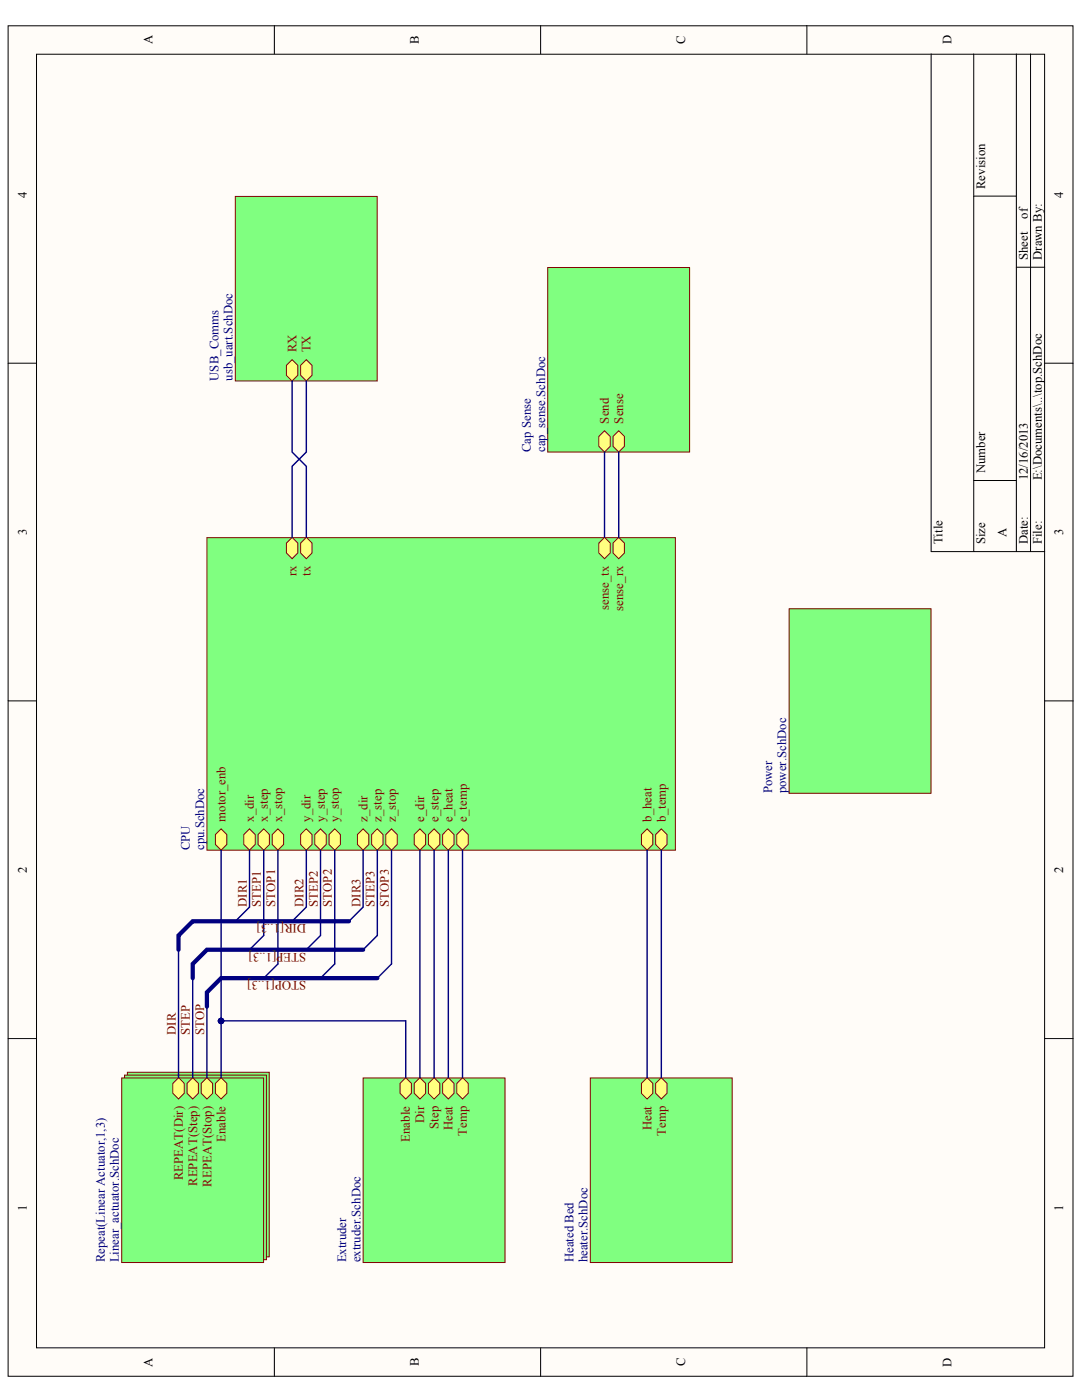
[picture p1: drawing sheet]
<svg xmlns="http://www.w3.org/2000/svg" width="216mm" height="279mm" viewBox="0 0 216 279" stroke-linecap="round" stroke-linejoin="round" font-family="sans-serif">
<g fill="#fffcf8" stroke="#000" stroke-width=".2">
<path d="M1.6 5.1h212.1v269.2h-212.1z"/>
<path d="M7.3 10.8h200.8v257.8h-200.8z"/>
</g>
<g fill="none" stroke="#000" stroke-width=".2">
<path d="M54.6 5.1v5.7M107.7 5.1v5.7M160.7 5.1v5.7M185.5 10.8v99.1h22.6M193.9 10.8v99.1M202.4 10.8v99.1M205.3 10.8v99.1M193.9 39.1h8.5M202.4 53.3h5.7M1.6 72.4h5.7M208.1 72.4h5.6M193.9 95.8h8.5"/>
<path d="M1.6 139.7h5.7M208.1 139.7h5.6M1.6 207h5.7M208.1 207h5.6M54.6 268.6v5.7M107.7 268.6v5.7M160.7 268.6v5.7"/>
</g>
<path d="M41.2 107.2h93.3v62.3h-93.3z" fill="#80ff80" stroke="#800000" stroke-width=".2"/>
<g fill="#ffff80" stroke="#800000" stroke-width=".2">
<path d="M52.5 165.2l1.2 1.1v2l-1.2 1.2-1.1-1.2v-2z" fill-rule="evenodd"/>
<path d="M49.7 165.2l1.1 1.1v2l-1.1 1.2-1.1-1.2v-2z" fill-rule="evenodd"/>
<path d="M44 165.2l1.2 1.1v2l-1.2 1.2-1.1-1.2v-2z" fill-rule="evenodd"/>
<path d="M63.8 165.2l1.2 1.1v2l-1.2 1.2-1.1-1.2v-2z" fill-rule="evenodd"/>
<path d="M61 165.2l1.1 1.1v2l-1.1 1.2-1.1-1.2v-2z" fill-rule="evenodd"/>
<path d="M75.2 165.2l1.1 1.1v2l-1.1 1.2-1.2-1.2v-2z" fill-rule="evenodd"/>
<path d="M72.3 165.2l1.2 1.1v2l-1.2 1.2-1.1-1.2v-2z" fill-rule="evenodd"/>
<path d="M86.5 165.2l1.1 1.1v2l-1.1 1.2-1.2-1.2v-2z" fill-rule="evenodd"/>
<path d="M83.6 165.2l1.2 1.1v2l-1.2 1.2-1.1-1.2v-2z" fill-rule="evenodd"/>
<path d="M89.3 165.2l1.1 1.1v2l-1.1 1.2-1.1-1.2v-2z" fill-rule="evenodd"/>
<path d="M92.1 165.2l1.2 1.1v2l-1.2 1.2-1.1-1.2v-2z" fill-rule="evenodd"/>
<path d="M128.9 165.2l1.1 1.1v2l-1.1 1.2-1.1-1.2v-2z" fill-rule="evenodd"/>
<path d="M131.7 165.2l1.1 1.1v2l-1.1 1.2-1.1-1.2v-2z" fill-rule="evenodd"/>
<path d="M55.4 165.2l1.1 1.1v2l-1.1 1.2-1.2-1.2v-2z" fill-rule="evenodd"/>
<path d="M66.7 165.2l1.1 1.1v2l-1.1 1.2-1.2-1.2v-2z" fill-rule="evenodd"/>
<path d="M78 165.2l1.1 1.1v2l-1.1 1.2-1.2-1.2v-2z" fill-rule="evenodd"/>
<path d="M58.2 107.1l1.1 1.1v2l-1.1 1.2-1.1-1.2v-2z" fill-rule="evenodd"/>
<path d="M61 107.1l1.1 1.1v2l-1.1 1.2-1.1-1.2v-2z" fill-rule="evenodd"/>
<path d="M123.2 107.1l1.2 1.1v2l-1.2 1.2-1.1-1.2v-2z" fill-rule="evenodd"/>
<path d="M120.4 107.1l1.1 1.1v2l-1.1 1.2-1.1-1.2v-2z" fill-rule="evenodd"/>
</g>
<g fill="#80ff80" stroke="#800000" stroke-width=".2">
<path d="M25.4 213.7h28.2v36.8h-28.2z"/>
<path d="M24.8 214.3h28.3v36.8h-28.3z"/>
<path d="M24.2 214.9h28.3v36.7h-28.3z"/>
</g>
<g fill="#ffff80" stroke="#800000" stroke-width=".2">
<path d="M35.6 214.8l1.1 1.1v2l-1.1 1.2-1.2-1.2v-2z" fill-rule="evenodd"/>
<path d="M38.4 214.8l1.1 1.1v2l-1.1 1.2-1.1-1.2v-2z" fill-rule="evenodd"/>
<path d="M44 214.8l1.2 1.1v2l-1.2 1.2-1.1-1.2v-2z" fill-rule="evenodd"/>
<path d="M41.2 214.8l1.1 1.1v2l-1.1 1.2-1.1-1.2v-2z" fill-rule="evenodd"/>
</g>
<path d="M117.6 214.9h28.2v36.7h-28.2z" fill="#80ff80" stroke="#800000" stroke-width=".2"/>
<g fill="#ffff80" stroke="#800000" stroke-width=".2">
<path d="M131.7 214.8l1.1 1.1v2l-1.1 1.2-1.1-1.2v-2z" fill-rule="evenodd"/>
<path d="M128.9 214.8l1.1 1.1v2l-1.1 1.2-1.1-1.2v-2z" fill-rule="evenodd"/>
</g>
<path d="M72.3 214.9h28.3v36.7h-28.3z" fill="#80ff80" stroke="#800000" stroke-width=".2"/>
<g fill="#ffff80" stroke="#800000" stroke-width=".2">
<path d="M83.6 214.8l1.2 1.1v2l-1.2 1.2-1.1-1.2v-2z" fill-rule="evenodd"/>
<path d="M86.5 214.8l1.1 1.1v2l-1.1 1.2-1.2-1.2v-2z" fill-rule="evenodd"/>
<path d="M80.8 214.8l1.1 1.1v2l-1.1 1.2-1.1-1.2v-2z" fill-rule="evenodd"/>
<path d="M89.3 214.8l1.1 1.1v2l-1.1 1.2-1.1-1.2v-2z" fill-rule="evenodd"/>
<path d="M92.1 214.8l1.2 1.1v2l-1.2 1.2-1.1-1.2v-2z" fill-rule="evenodd"/>
</g>
<g fill="#80ff80" stroke="#800000" stroke-width=".2">
<path d="M157.2 121.3h28.2v36.8h-28.2z"/>
<path d="M46.9 39.2h28.2v36.7h-28.2z"/>
</g>
<g fill="#ffff80" stroke="#800000" stroke-width=".2">
<path d="M58.2 71.7l1.1 1.1v2l-1.1 1.1-1.1-1.1v-2z" fill-rule="evenodd"/>
<path d="M61 71.7l1.1 1.1v2l-1.1 1.1-1.1-1.1v-2z" fill-rule="evenodd"/>
</g>
<g fill="none" stroke="#000080" stroke-width=".28">
<path d="M58.2 75.9v14.2l2.8 2.8v14.2M61 75.9v14.2l-2.8 2.8v14.2M44 169.5v45.3M49.7 169.5v11.3l-2.8 2.8M52.5 169.5v17l-2.8 2.8M55.4 169.5v22.6l-2.9 2.9M61 169.5v11.3l-2.8 2.8M63.8 169.5v17l-2.8 2.8M66.7 169.5v22.6l-2.9 2.9M72.3 169.5v11.3l-2.8 2.8M75.2 169.5v17l-2.9 2.8M78 169.5v22.6l-2.8 2.9"/>
<path d="M83.6 169.5v45.3M86.5 169.5v45.3M89.3 169.5v45.3M92.1 169.5v45.3M128.9 169.5v45.3M131.7 169.5v45.3M35.6 189.3v25.5M38.4 195v19.8M41.2 200.6v14.2M44 203.5h36.8v11.3"/>
</g>
<path d="M69.5 183.6h-31.1l-2.8 2.9v2.8M72.3 189.3h-31.1l-2.8 2.8v2.9M75.2 195h-31.2l-2.8 2.8v2.8" fill="none" stroke="#000080" stroke-width=".85"/>
<circle cx="44" cy="203.5" r=".55" fill="#000080" stroke="#000080" stroke-width=".2"/>
<path d="M109.1 53.3h28.2v36.8h-28.2z" fill="#80ff80" stroke="#800000" stroke-width=".2"/>
<g fill="#ffff80" stroke="#800000" stroke-width=".2">
<path d="M123.2 85.9l1.2 1.1v2l-1.2 1.1-1.1-1.1v-2z" fill-rule="evenodd"/>
<path d="M120.4 85.9l1.1 1.1v2l-1.1 1.1-1.1-1.1v-2z" fill-rule="evenodd"/>
</g>
<path d="M120.4 90.1v17M123.2 90.1v17" fill="none" stroke="#000080" stroke-width=".28"/>
<g font-size="2.5">
<text x="30.4" y="8.9" transform="rotate(-90 30.4 8.9)">A</text>
<text x="83.4" y="8.8" transform="rotate(-90 83.4 8.8)">B</text>
<text x="136.5" y="8.8" transform="rotate(-90 136.5 8.8)">C</text>
<text x="189.5" y="8.9" transform="rotate(-90 189.5 8.9)">D</text>
<text x="5.3" y="39.4" transform="rotate(-90 5.3 39.4)">4</text>
<text x="196.2" y="37.7" transform="rotate(-90 196.2 37.7)">Revision</text>
<text x="211.8" y="39.4" transform="rotate(-90 211.8 39.4)">4</text>
<text x="204.7" y="43.6" transform="rotate(-90 204.7 43.6)">of</text>
<text x="204.7" y="51.8" transform="rotate(-90 204.7 51.8)">Sheet</text>
<text x="207.5" y="51.8" transform="rotate(-90 207.5 51.8)">Drawn By:</text>
<text x="196.2" y="94.4" transform="rotate(-90 196.2 94.4)">Number</text>
<text x="204.7" y="95.8" transform="rotate(-90 204.7 95.8)">12/16/2013</text>
<text x="207.5" y="95.8" transform="rotate(-90 207.5 95.8)">E:\Documents\..\top.SchDoc</text>
<text x="5.3" y="106.7" transform="rotate(-90 5.3 106.7)">3</text>
<text x="200.4" y="107.1" transform="rotate(-90 200.4 107.1)">A</text>
<text x="211.8" y="106.7" transform="rotate(-90 211.8 106.7)">3</text>
<text x="187.7" y="108.5" transform="rotate(-90 187.7 108.5)">Title</text>
<text x="196.2" y="108.5" transform="rotate(-90 196.2 108.5)">Size</text>
<text x="204.7" y="108.5" transform="rotate(-90 204.7 108.5)">Date:</text>
<text x="207.5" y="108.5" transform="rotate(-90 207.5 108.5)">File:</text>
<text x="5.3" y="174" transform="rotate(-90 5.3 174)">2</text>
<text x="211.8" y="174" transform="rotate(-90 211.8 174)">2</text>
<text x="5.3" y="241.3" transform="rotate(-90 5.3 241.3)">1</text>
<text x="211.8" y="241.3" transform="rotate(-90 211.8 241.3)">1</text>
<text x="30.4" y="272.4" transform="rotate(-90 30.4 272.4)">A</text>
<text x="83.4" y="272.3" transform="rotate(-90 83.4 272.3)">B</text>
<text x="136.5" y="272.3" transform="rotate(-90 136.5 272.3)">C</text>
<text x="189.5" y="272.4" transform="rotate(-90 189.5 272.4)">D</text>
</g>
<g font-size="2.5" fill="#800000">
<text x="59" y="70.3" transform="rotate(-90 59 70.3)">RX</text>
<text x="61.9" y="70.3" transform="rotate(-90 61.9 70.3)">TX</text>
<text x="121.3" y="84.4" transform="rotate(-90 121.3 84.4)">Send</text>
<text x="124.1" y="84.4" transform="rotate(-90 124.1 84.4)">Sense</text>
<text x="59" y="114.9" transform="rotate(-90 59 114.9)">rx</text>
<text x="61.9" y="114.8" transform="rotate(-90 61.9 114.8)">tx</text>
<text x="121.3" y="121.6" transform="rotate(-90 121.3 121.6)">sense_tx</text>
<text x="124.1" y="121.7" transform="rotate(-90 124.1 121.7)">sense_rx</text>
<text x="44.9" y="163.8" transform="rotate(-90 44.9 163.8)">motor_enb</text>
<text x="50.5" y="163.8" transform="rotate(-90 50.5 163.8)">x_dir</text>
<text x="53.4" y="163.8" transform="rotate(-90 53.4 163.8)">x_step</text>
<text x="56.2" y="163.8" transform="rotate(-90 56.2 163.8)">x_stop</text>
<text x="61.9" y="163.8" transform="rotate(-90 61.9 163.8)">y_dir</text>
<text x="64.7" y="163.8" transform="rotate(-90 64.7 163.8)">y_step</text>
<text x="67.5" y="163.8" transform="rotate(-90 67.5 163.8)">y_stop</text>
<text x="73.2" y="163.8" transform="rotate(-90 73.2 163.8)">z_dir</text>
<text x="76" y="163.8" transform="rotate(-90 76 163.8)">z_step</text>
<text x="78.8" y="163.8" transform="rotate(-90 78.8 163.8)">z_stop</text>
<text x="84.5" y="163.8" transform="rotate(-90 84.5 163.8)">e_dir</text>
<text x="87.3" y="163.8" transform="rotate(-90 87.3 163.8)">e_step</text>
<text x="90.1" y="163.8" transform="rotate(-90 90.1 163.8)">e_heat</text>
<text x="93" y="163.8" transform="rotate(-90 93 163.8)">e_temp</text>
<text x="129.8" y="163.8" transform="rotate(-90 129.8 163.8)">b_heat</text>
<text x="132.6" y="163.8" transform="rotate(-90 132.6 163.8)">b_temp</text>
<text x="49.1" y="180.8" transform="rotate(-90 49.1 180.8)">DIR1</text>
<text x="51.9" y="184.2" transform="rotate(180 51.9 184.2)">]</text>
<text x="52" y="180.8" transform="rotate(-90 52 180.8)">STEP1</text>
<text x="54.8" y="180.8" transform="rotate(-90 54.8 180.8)">STOP1</text>
<text x="60.5" y="180.8" transform="rotate(-90 60.5 180.8)">DIR2</text>
<text x="61" y="184.2" transform="rotate(180 61 184.2)">DIR[1..3</text>
<text x="63.3" y="180.8" transform="rotate(-90 63.3 180.8)">STEP2</text>
<text x="66.1" y="180.8" transform="rotate(-90 66.1 180.8)">STOP2</text>
<text x="71.8" y="180.8" transform="rotate(-90 71.8 180.8)">DIR3</text>
<text x="74.6" y="180.8" transform="rotate(-90 74.6 180.8)">STEP3</text>
<text x="77.4" y="180.8" transform="rotate(-90 77.4 180.8)">STOP3</text>
<text x="55.1" y="189.9" transform="rotate(180 55.1 189.9)">[1..3]</text>
<text x="61" y="189.9" transform="rotate(180 61 189.9)">STEP</text>
<text x="61" y="195.5" transform="rotate(180 61 195.5)">STOP[1..3]</text>
<text x="35" y="206.3" transform="rotate(-90 35 206.3)">DIR</text>
<text x="37.8" y="206.3" transform="rotate(-90 37.8 206.3)">STEP</text>
<text x="40.7" y="206.3" transform="rotate(-90 40.7 206.3)">STOP</text>
<text x="44.9" y="227.6" transform="rotate(-90 44.9 227.6)">Enable</text>
<text x="81.7" y="227.6" transform="rotate(-90 81.7 227.6)">Enable</text>
<text x="84.5" y="223.9" transform="rotate(-90 84.5 223.9)">Dir</text>
<text x="87.3" y="225" transform="rotate(-90 87.3 225)">Step</text>
<text x="90.1" y="225.3" transform="rotate(-90 90.1 225.3)">Heat</text>
<text x="93" y="226.4" transform="rotate(-90 93 226.4)">Temp</text>
<text x="129.8" y="225.3" transform="rotate(-90 129.8 225.3)">Heat</text>
<text x="132.6" y="226.4" transform="rotate(-90 132.6 226.4)">Temp</text>
<text x="36.4" y="235.3" transform="rotate(-90 36.4 235.3)">REPEAT(Dir)</text>
<text x="39.3" y="236.4" transform="rotate(-90 39.3 236.4)">REPEAT(Step)</text>
<text x="42.1" y="236.5" transform="rotate(-90 42.1 236.5)">REPEAT(Stop)</text>
</g>
<g font-size="2.5" fill="#000080">
<text x="43.5" y="75.9" transform="rotate(-90 43.5 75.9)">USB_Comms</text>
<text x="46.3" y="75.9" transform="rotate(-90 46.3 75.9)">usb_uart.SchDoc</text>
<text x="105.7" y="90.1" transform="rotate(-90 105.7 90.1)">Cap Sense</text>
<text x="108.6" y="90.1" transform="rotate(-90 108.6 90.1)">cap_sense.SchDoc</text>
<text x="153.8" y="158.1" transform="rotate(-90 153.8 158.1)">Power</text>
<text x="156.6" y="158.1" transform="rotate(-90 156.6 158.1)">power.SchDoc</text>
<text x="37.8" y="169.5" transform="rotate(-90 37.8 169.5)">CPU</text>
<text x="40.7" y="169.5" transform="rotate(-90 40.7 169.5)">cpu.SchDoc</text>
<text x="20.9" y="251.6" transform="rotate(-90 20.9 251.6)">Repeat(Linear Actuator,1,3)</text>
<text x="23.7" y="251.6" transform="rotate(-90 23.7 251.6)">Linear_actuator.SchDoc</text>
<text x="68.9" y="251.6" transform="rotate(-90 68.9 251.6)">Extruder</text>
<text x="71.8" y="251.6" transform="rotate(-90 71.8 251.6)">extruder.SchDoc</text>
<text x="114.2" y="251.6" transform="rotate(-90 114.2 251.6)">Heated Bed</text>
<text x="117" y="251.6" transform="rotate(-90 117 251.6)">heater.SchDoc</text>
</g>
</svg>
